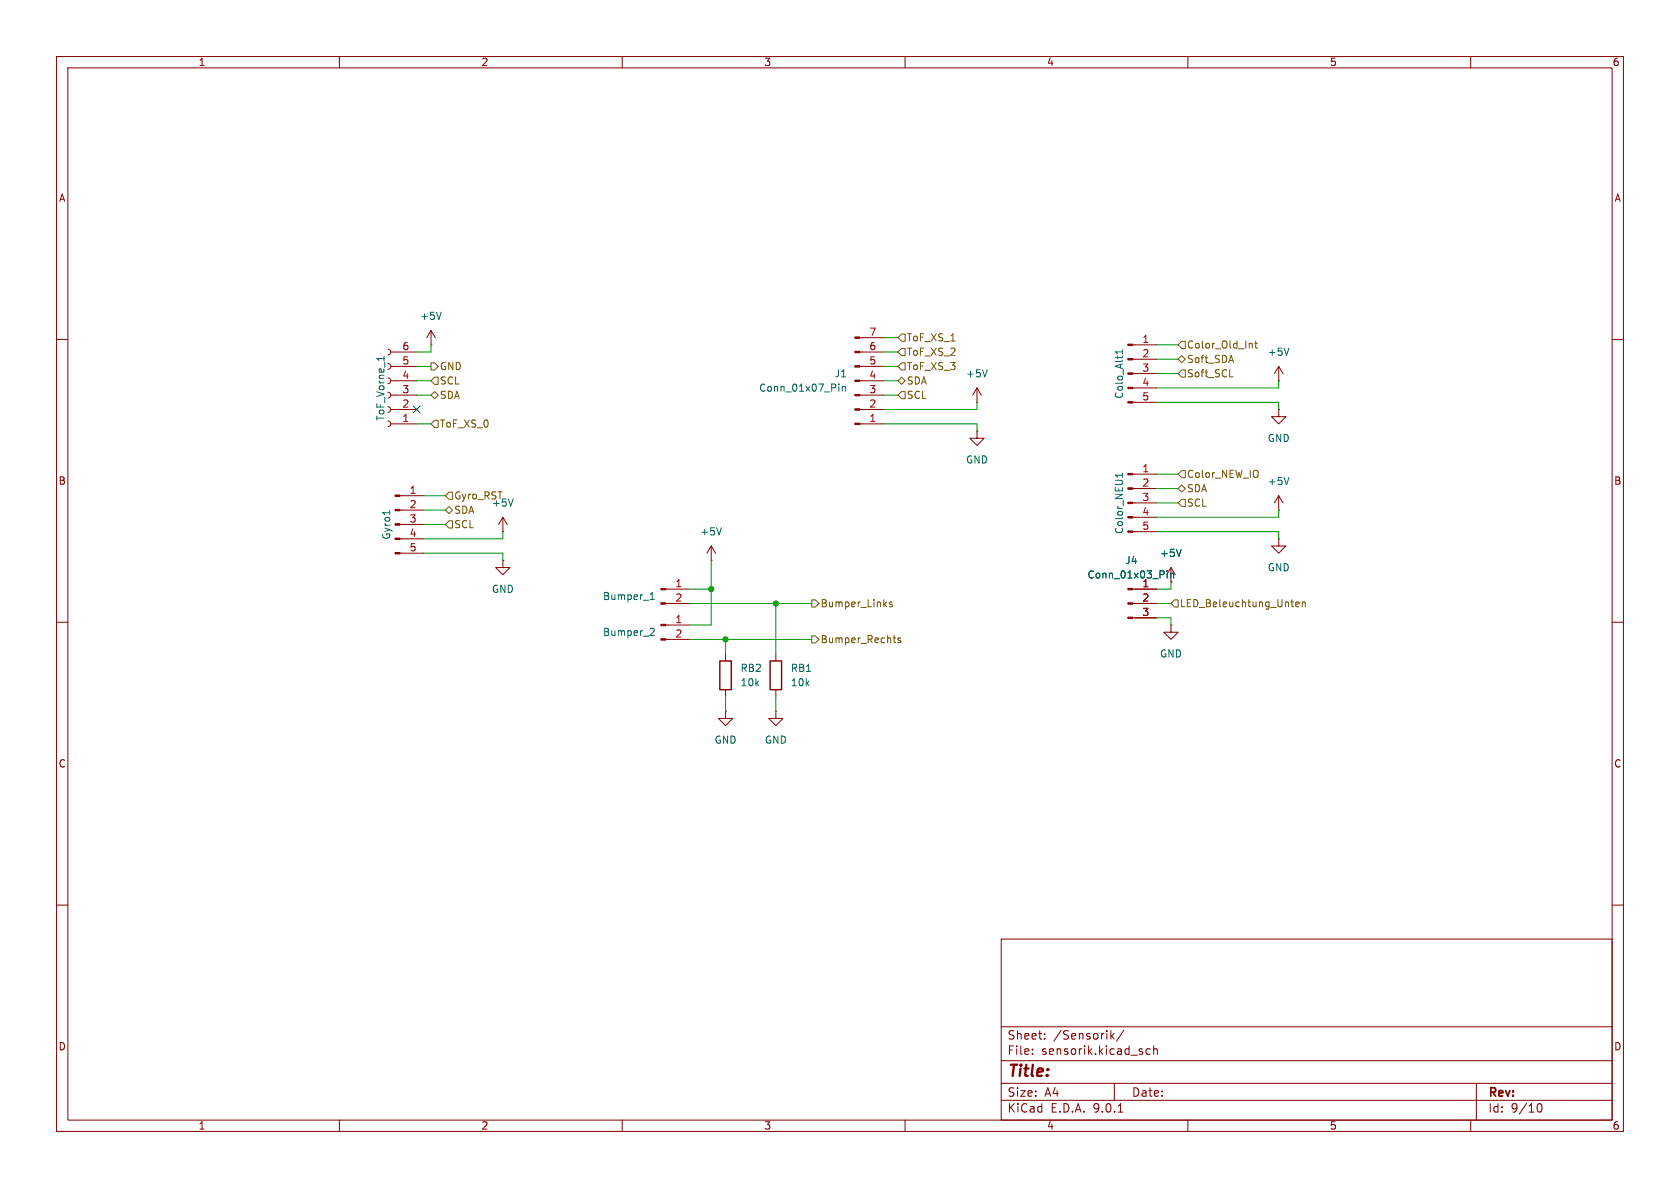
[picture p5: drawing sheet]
<svg xmlns="http://www.w3.org/2000/svg" width="297mm" height="210mm" viewBox="0 0 297 210" stroke-linecap="round" stroke-linejoin="round" font-family="sans-serif">
<g fill="none" stroke="#840000" stroke-width=".18">
<path d="M10 10h277v190h-277zM12 12h273v186h-273zM60 10v2M110 10v2M160 10v2M210 10v2M260 10v2M76.2 58.4l-.8 1.3M76.2 58.4l.8 1.3M76.2 58.4v2.6M152 59.7h4.2M10 60h2"/>
<path d="M68.6 74.4l.3 .2 .2 .3-.2 .4-.3 .1M68.6 71.9l.3 .1 .2 .4-.2 .3-.3 .2M68.6 69.3l.3 .2 .2 .4-.2 .3-.3 .2M68.6 66.8l.3 .2 .2 .3-.2 .4-.3 .1M68.6 64.3l.3 .1 .2 .4-.2 .3-.3 .2M68.6 61.7l.3 .2 .2 .3-.2 .4-.3 .1M69.1 74.9h4.6M69.1 72.4h4.6M69.1 69.9h4.6M69.1 67.3h4.6M69.1 64.8h4.6M69.1 62.2h4.6"/>
<path d="M76.2 61h.1M152 74.9h4.2M152 72.4h4.2M152 69.9h4.2M152 67.3h4.2M152 64.8h4.2M152 62.2h4.2M172.7 71.1h.1M172.7 76.2v1.3h1.3l-1.3 1.2-1.3-1.2h1.3M172.7 76.2h.1M172.7 68.6l-.7 1.3M172.7 68.6l.8 1.3"/>
<path d="M172.7 68.6v2.5M200.3 61h4.2M200.3 63.5h4.2M200.3 66h4.2M200.3 68.6h4.2M200.3 71.1h4.2M226.1 67.3h.1M226.1 72.4v1.3h1.2l-1.2 1.2-1.3-1.2h1.3M226.1 72.4h.1M226.1 64.8l-.8 1.2M226.1 64.8l.7 1.2M226.1 64.8v2.5"/>
<path d="M285 60h2M70.7 87.6h4.2M70.7 90.2h4.2M70.7 92.7h4.2M70.7 95.3h4.2M70.7 97.8h4.2M88.9 94h.1M88.9 99.1v1.2h1.3l-1.3 1.3-1.3-1.3h1.3M88.9 99.1h.1M88.9 91.4l-.8 1.3M88.9 91.4l.8 1.3M88.9 91.4v2.6"/>
<path d="M125.7 99.1h.1M125.7 96.5l-.7 1.3M125.7 96.5l.8 1.3M125.7 96.5v2.6M200.3 83.8h4.2M200.3 86.4h4.2M200.3 88.9h4.2M200.3 91.4h4.2M200.3 94h4.2M226.1 90.2h.1M226.1 95.3v1.2h1.2l-1.2 1.3-1.3-1.3h1.3M226.1 95.3h.1"/>
<path d="M226.1 87.6v2.6M226.1 87.6l-.8 1.3M226.1 87.6l.7 1.3M10 110h2M117.7 110.5h4.2M117.7 113h4.2M117.7 104.1h4.2M117.7 106.7h4.2M128.3 115.6v1.2M137.2 115.6v1.2M200.3 104.1h4.2M200.3 106.7h4.2"/>
<path d="M200.3 109.2h4.2M207 102.9h.1M207 110.5v1.3h1.3l-1.3 1.2-1.3-1.2h1.3M207 110.5h.1M207 100.3l-.8 1.3M207 100.3l.8 1.3M207 100.3v2.6M285 110h2M128.3 125.7v1.3h1.2l-1.2 1.3-1.3-1.3h1.3M128.3 125.7h.1M128.3 121.9v1.3M137.2 125.7v1.3h1.2l-1.2 1.3-1.3-1.3h1.3"/>
<path d="M137.2 125.7h.1M137.2 121.9v1.3M10 160h2M177 166h108v32h-108zM285 160h2M60 198v2M110 198v2M160 198v2M177 194.5h108M177 191.5h108M177 187.5h108M177 181.5h108"/>
<path d="M182.5 186.3v.1M182.5 185.5v.1M184.7 183.6v.1M184.7 182.8v.1M196.4 182.2v1.5M196.5 183.1l.5 .6M197 182.7l-.6 .6M197 191.5v3M197.7 196.6h.8M198.7 182.1l-1.3 2M203.3 185.5l-.4-.1-.3 .3v.4l.1 .2h.6M204 185.5l.2-.1 .3 .1 .1 .9"/>
<path d="M204 184.9v1.5M210 198v2M260 198v2M261 191.5v6.5M271.7 195.7l.2-.5 .2-.1a.81 .81 0 0 1 .6 .6 .81 .81 0 0 1-.3 .8h-.4l-.3-.5"/>
</g>
<g fill="none" stroke="#006464" stroke-width=".18">
<path d="M78 55.2l-.4 1.3M67.9 63v.7M67.9 63.4h-1.3l.2 .1M148.3 67.9v.1M148.3 68.3v.9M148.9 68.3v.9M148.9 68.4l.2-.1 .3 .1v.8M174.5 65.3l-.4 1.3M198.4 61.8v.8M198.4 62.2h-1.2l.3 .4M227.9 61.5l-.4 1.3M68.9 90.3v.7"/>
<path d="M90.7 88.2l-.4 1.3M127.5 93.3l-.4 1.3M198.4 83.6v.8M198.4 84h-1.2l.3 .4M208.8 97.1l-.4 1.3M227.9 84.4l-.4 1.3M114.9 106h.8M114.9 105.1l.4-.4v1.3M115.1 111.1h.4l.2 .3-.8 .9h.8M206.3 100.9v.1M206.3 101.3v.9M206.9 101.3v.9"/>
<path d="M206.9 101.5l.2-.2 .3 .1 .1 .8"/>
</g>
<path d="M127.3 116.8h2v5.1h-2zM136.1 116.8h2.1v5.1h-2.1z" fill="none" stroke="#840000" stroke-width=".25"/>
<g fill="#840000" stroke="#840000" stroke-width=".18">
<path d="M199.4 60.8h.9v.3h-.9z"/>
<path d="M199.4 63.4h.9v.2h-.9z"/>
<path d="M199.4 65.9h.9v.3h-.9z"/>
<path d="M199.4 68.5h.9v.2h-.9z"/>
<path d="M199.4 71h.9v.2h-.9z"/>
<path d="M151.1 74.8h.9v.3h-.9z"/>
<path d="M151.1 72.3h.9v.2h-.9z"/>
<path d="M151.1 69.7h.9v.3h-.9z"/>
<path d="M151.1 67.2h.9v.2h-.9z"/>
<path d="M151.1 64.6h.9v.3h-.9z"/>
<path d="M151.1 62.1h.9v.3h-.9z"/>
<path d="M151.1 59.6h.9v.2h-.9z"/>
<path d="M69.8 87.5h.9v.3h-.9z"/>
<path d="M69.8 90h.9v.3h-.9z"/>
<path d="M69.8 92.6h.9v.2h-.9z"/>
<path d="M69.8 95.1h.9v.3h-.9z"/>
<path d="M69.8 97.7h.9v.2h-.9z"/>
<path d="M116.8 110.4h.9v.2h-.9z"/>
<path d="M116.8 112.9h.9v.3h-.9z"/>
<path d="M116.8 104h.9v.3h-.9z"/>
<path d="M116.8 106.6h.9v.2h-.9z"/>
<path d="M199.4 104h.9v.3h-.9z"/>
<path d="M199.4 106.6h.9v.2h-.9z"/>
<path d="M199.4 109.1h.9v.2h-.9z"/>
<path d="M199.4 83.7h.9v.2h-.9z"/>
<path d="M199.4 86.2h.9v.3h-.9z"/>
<path d="M199.4 88.8h.9v.2h-.9z"/>
<path d="M199.4 91.3h.9v.3h-.9z"/>
<path d="M199.4 93.9h.9v.2h-.9z"/>
</g>
<g fill="none" stroke="#725600" stroke-width=".18">
<path d="M159.4 59.1h.6v1.2h-.6l-.7-.6zM76.2 69.9l.6-.7 .7 .7-.7 .6zM76.2 64.1h.6l.7 .7-.7 .6h-.6zM76.8 74.3h.7v1.3h-.7l-.6-.7zM76.8 66.7h.7v1.2h-.7l-.6-.6zM158.7 67.3l.7-.6 .6 .6-.6 .6zM159.4 61.6h.6v1.3h-.6l-.7-.7zM159.4 64.1h.6v1.3h-.6l-.7-.6zM159.4 69.2h.6v1.3h-.6l-.7-.6zM208.3 63.5l.6-.6 .6 .6-.6 .6zM208.9 65.4h.6v1.3h-.6l-.6-.7zM208.9 60.3h.6v1.3h-.6l-.6-.6z"/>
<path d="M217.4 66.6h.6M221.2 60.7l.2 .2v.6M221.8 60.7h.5M222 60.3v1.1l.3 .1M78.7 90.2l.7-.7 .6 .7-.6 .6zM78.7 92.7l.7-.6h.6v1.2h-.6zM79.4 87h.6v1.3h-.6l-.7-.7zM208.3 86.4l.6-.7 .6 .7-.6 .6zM208.9 88.3h.6v1.2h-.6l-.6-.6zM208.9 83.2h.6v1.3h-.6l-.6-.7zM143.5 112.4h.6l.7 .6-.7 .7h-.6zM143.5 106h.6l.7 .7-.7 .6h-.6z"/>
<path d="M157.7 106.5l-.3-.1-.2 .2 .1 .2 .4 .1v.3h-.5M157.9 112.8h.5M158.1 113.5l.3 .1M159.2 112.8h-.3l-.2 .1 .1 .2 .4 .1v.3h-.5M207.6 106h.7v1.3h-.7l-.6-.6zM229.1 106.8l.6-.1-.1-.2-.3-.1-.2 .2v.6h.5M230.2 106.5l.2-.1 .3 .1 .1 .8M230.2 106.4v.9"/>
</g>
<g fill="none" stroke="#009600" stroke-width=".18">
<path d="M156.2 59.7h2.5M73.7 64.8h2.5M73.7 67.3h2.5M73.7 74.9h2.5M73.7 69.9h2.5M76.2 61v1.2h-2.5M156.2 64.8h2.5M156.2 74.9h16.5v1.3M156.2 67.3h2.5M156.2 62.2h2.5M156.2 69.9h2.5M172.7 71.1v1.3h-16.5"/>
<path d="M204.5 71.1h21.6v1.3M204.5 66h3.8M204.5 63.5h3.8M204.5 61h3.8M226.1 67.3v1.3h-21.6M74.9 87.6h3.8M74.9 90.2h3.8M74.9 92.7h3.8M74.9 97.8h14v1.3M88.9 94v1.3h-14M125.7 99.1v11.4h-3.8M204.5 94h21.6v1.3"/>
<path d="M204.5 83.8h3.8M204.5 86.4h3.8M204.5 88.9h3.8M226.1 90.2v1.2h-21.6M121.9 113h21.6M121.9 104.1h3.8M121.9 106.7h21.6M128.3 113v2.6M137.2 106.7v8.9M204.5 109.2h2.5v1.3M204.5 106.7h2.5M207 102.9v1.2h-2.5"/>
<path d="M128.3 123.2v2.5M137.2 123.2v2.5"/>
</g>
<path d="M73.1 71.8l1.2 1.2M74.3 71.8l-1.2 1.2" fill="none" stroke="#000084" stroke-width=".18"/>
<g fill="#009600" stroke="#009600" stroke-width=".18">
<circle cx="137.2" cy="106.7" r=".46"/>
<circle cx="128.3" cy="113" r=".46"/>
<circle cx="125.7" cy="104.1" r=".46"/>
</g>
<text font-size="2.8" fill="#840000" x="178" y="190.9">Title:</text>
<g font-size="2.1" fill="#840000">
<text x="178" y="184">Sheet:</text>
<text x="186.2" y="184">/Sensorik/</text>
<text x="178" y="186.7">File:</text>
<text x="184.1" y="186.7">sensorik.kicad_sch</text>
<text x="178" y="196.9">KiCad</text>
<text x="178" y="194.1">Size:</text>
<text x="184.7" y="194.1">A4</text>
<text x="185.7" y="196.9">E.D.A.</text>
<text x="193.3" y="196.9">9.0.1</text>
<text x="200" y="194.1">Date:</text>
<text x="263" y="194.3">Rev:</text>
<text x="263" y="196.9">Id:</text>
<text x="267.1" y="196.9">9/10</text>
</g>
<g font-size="1.8" fill="#840000">
<text x="35" y="11.9">1</text>
<text x="85" y="11.9">2</text>
<text x="135" y="11.9">3</text>
<text x="185" y="11.9">4</text>
<text x="235" y="11.9">5</text>
<text x="285" y="11.9">6</text>
<text x="10.3" y="35.9">A</text>
<text x="285.3" y="35.9">A</text>
<text x="10.3" y="85.9">B</text>
<text x="285.3" y="85.9">B</text>
<text x="10.3" y="135.9">C</text>
<text x="285.3" y="135.9">C</text>
<text x="10.3" y="185.9">D</text>
<text x="285.3" y="185.9">D</text>
<text x="35" y="199.9">1</text>
<text x="85" y="199.9">2</text>
<text x="135" y="199.9">3</text>
<text x="185" y="199.9">4</text>
<text x="235" y="199.9">5</text>
<text x="285" y="199.9">6</text>
</g>
<g font-size="1.8" fill="#006464">
<text x="74.2" y="56.7">+5V</text>
<text x="224" y="63.1">+5V</text>
<text x="134.1" y="69.4">Conn_01x07_Pin</text>
<text x="147.5" y="66.9">J1</text>
<text x="170.7" y="66.9">+5V</text>
<text x="198.7" y="70.6" transform="rotate(-90 198.7 70.6)">Colo_Alt1</text>
<text x="68.2" y="74.5" transform="rotate(-90 68.2 74.5)">ToF_Vorne_1</text>
<text x="170.7" y="82.1">GND</text>
<text x="224" y="78.3">GND</text>
<text x="224" y="86">+5V</text>
<text x="69.2" y="95.5" transform="rotate(-90 69.2 95.5)">Gyro1</text>
<text x="123.7" y="94.8">+5V</text>
<text x="198.7" y="94.5" transform="rotate(-90 198.7 94.5)">Color_NEU1</text>
<text x="198.8" y="99.9">J4</text>
<text x="205" y="98.7">+5V</text>
<text x="224" y="101.2">GND</text>
<text x="86.9" y="105">GND</text>
<text x="106.5" y="106.3">Bumper_1</text>
<text x="192.2" y="102.5">Conn_01x03_Pin</text>
<text x="106.5" y="112.6">Bumper_2</text>
<text x="130.8" y="119">RB2</text>
<text x="139.7" y="119">RB1</text>
<text x="205" y="116.4">GND</text>
<text x="130.8" y="121.5">10k</text>
<text x="139.7" y="121.5">10k</text>
<text x="126.2" y="131.7">GND</text>
<text x="135.1" y="131.7">GND</text>
</g>
<g font-size="1.8" fill="#a90000">
<text x="153.6" y="59.4">7</text>
<text x="71" y="64.5">5</text>
<text x="71" y="62">6</text>
<text x="153.6" y="64.5">5</text>
<text x="153.6" y="62">6</text>
<text x="201.9" y="60.7">1</text>
<text x="201.9" y="63.2">2</text>
<text x="201.9" y="65.8">3</text>
<text x="71" y="69.6">3</text>
<text x="71" y="67.1">4</text>
<text x="153.6" y="69.6">3</text>
<text x="153.6" y="67.1">4</text>
<text x="201.9" y="68.3">4</text>
<text x="201.9" y="70.9">5</text>
<text x="71" y="74.7">1</text>
<text x="71" y="72.1">2</text>
<text x="153.6" y="74.7">1</text>
<text x="153.6" y="72.1">2</text>
<text x="201.9" y="83.6">1</text>
<text x="72.3" y="87.4">1</text>
<text x="72.3" y="89.9">2</text>
<text x="201.9" y="86.1">2</text>
<text x="201.9" y="88.6">3</text>
<text x="72.3" y="92.5">3</text>
<text x="72.3" y="95">4</text>
<text x="201.9" y="91.2">4</text>
<text x="201.9" y="93.7">5</text>
<text x="72.3" y="97.5">5</text>
<text x="119.3" y="103.9">1</text>
<text x="119.3" y="106.4">2</text>
<text x="201.9" y="103.9">1</text>
<text x="201.9" y="106.4">2</text>
<text x="119.3" y="110.2">1</text>
<text x="119.3" y="112.8">2</text>
<text x="201.9" y="109">3</text>
</g>
<g font-size="1.8" fill="#725600">
<text x="77.7" y="65.6">GND</text>
<text x="160.2" y="63.1">ToF_XS_2</text>
<text x="160.2" y="60.6">ToF_XS_1</text>
<text x="160.2" y="65.6">ToF_XS_3</text>
<text x="209.7" y="64.4">Soft_SDA</text>
<text x="209.7" y="61.8">Color_Old_Int</text>
<text x="77.7" y="70.7">SDA</text>
<text x="77.7" y="68.2">SCL</text>
<text x="160.2" y="68.2">SDA</text>
<text x="160.2" y="70.7">SCL</text>
<text x="209.7" y="66.9">Soft_SCL</text>
<text x="77.7" y="75.8">ToF_XS_0</text>
<text x="80.2" y="88.5">Gyro_RST</text>
<text x="86.9" y="89.8">+5V</text>
<text x="209.7" y="89.8">SCL</text>
<text x="209.7" y="87.2">SDA</text>
<text x="209.7" y="84.7">Color_NEW_IO</text>
<text x="80.2" y="91">SDA</text>
<text x="80.2" y="93.6">SCL</text>
<text x="145" y="107.5">Bumper_Links</text>
<text x="208.5" y="107.5">LED_Beleuchtung_Unten</text>
<text x="145" y="113.9">Bumper_Rechts</text>
</g>
</svg>
